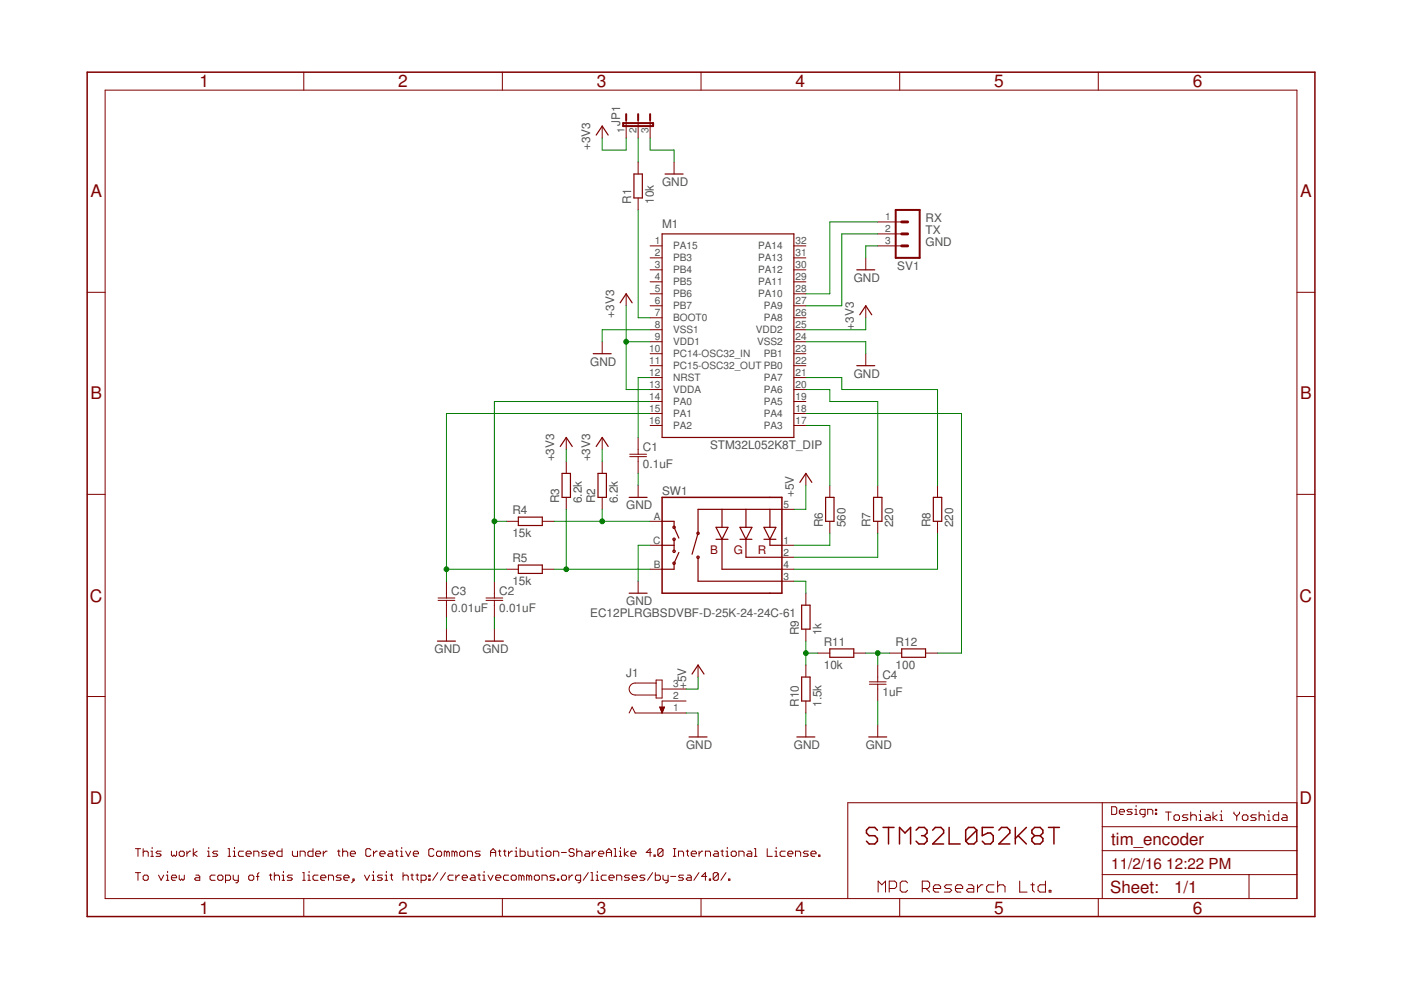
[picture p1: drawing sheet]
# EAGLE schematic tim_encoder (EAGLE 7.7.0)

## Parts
C1  0.1uF  C-JIS050-024X044  [C050-024X044]
C2  0.01uF  C-JIS050-024X044  [C050-024X044]
C3  0.01uF  C-JIS050-024X044  [C050-024X044]
C4  1uF  C-JIS050-024X044  [C050-024X044]
J1  JACK-PLUG0  [SPC4077]
JP1  JP2E  [JP2]
M1  STM32L052K8T_DIP  [DIP32]
R1  10k  R-EU_0207/2V  [0207/2V]
R2  6.2k  R-EU_0207/2V  [0207/2V]
R3  6.2k  R-EU_0207/2V  [0207/2V]
R4  15k  R-EU_0207/2V  [0207/2V]
R5  15k  R-EU_0207/2V  [0207/2V]
R6  560  R-EU_0207/2V  [0207/2V]
R7  220  R-EU_0207/2V  [0207/2V]
R8  220  R-EU_0207/2V  [0207/2V]
R9  1k  R-EU_0207/2V  [0207/2V]
R10  1.5k  R-EU_0207/2V  [0207/2V]
R11  10k  R-EU_0207/2V  [0207/2V]
R12  100  R-EU_0207/2V  [0207/2V]
SV1  MA03-1  [MA03-1]
SW1  EC12PLRGBSDVBF-D-25K-24-24C-61  ENCODER_RGB_CA  [ENCODER_LED_3]

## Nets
+3V3: JP1.1 M1.9(VDD1) M1.13(VDDA) M1.25(VDD2) R2.2 R3.2
+5V: J1.3 SW1.5(+)
GND: C1.2 C2.2 C3.2 C4.2 J1.1 JP1.3 M1.8(VSS1) M1.24(VSS2) R10.1 SV1.3 SW1.C
N$1: M1.27(PA9) SV1.2
N$2: M1.7(BOOT0) R1.1
N$3: M1.28(PA10) SV1.1
N$4: C1.1 M1.12(NRST)
N$5: R2.1 R4.2 SW1.A
N$6: JP1.2 R1.2
N$7: C2.1 M1.14(PA0) R4.1
N$8: R3.1 R5.2 SW1.B
N$9: C3.1 M1.15(PA1) R5.1
N$10: M1.17(PA3) R6.2
N$11: R6.1 SW1.1(-R)
N$12: R7.1 SW1.2(-G)
N$13: M1.20(PA6) R7.2
N$14: M1.21(PA7) R8.2
N$15: R8.1 SW1.4(-B)
N$16: R9.2 SW1.3(SW)
N$17: R9.1 R10.2 R11.1
N$18: C4.1 R11.2 R12.1
N$19: M1.18(PA4) R12.2
Unconnected: J1.2 M1.1(PA15) M1.2(PB3) M1.3(PB4) M1.4(PB5) M1.5(PB6) M1.6(PB7) M1.10(PC14-OSC32_IN) M1.11(PC15-OSC32_OUT) M1.16(PA2) M1.19(PA5) M1.22(PB0) M1.23(PB1) M1.26(PA8) M1.29(PA11) M1.30(PA12) M1.31(PA13) M1.32(PA14)

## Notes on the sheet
- RX
- TX
- GND
- Design:
- Toshiaki Yoshida
- STM32L052K8T
- This work is licensed under the Creative Commons Attribution-ShareAlike 4.0 International License.
- To view a copy of this license, visit http://creativecommons.org/licenses/by-sa/4.0/.
- MPC Research Ltd.

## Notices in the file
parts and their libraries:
SparkFun-Electromechanical: Licensing: Creative Commons ShareAlike 4.0 International - https://creativecommons.org/licenses/by-sa/4.0
